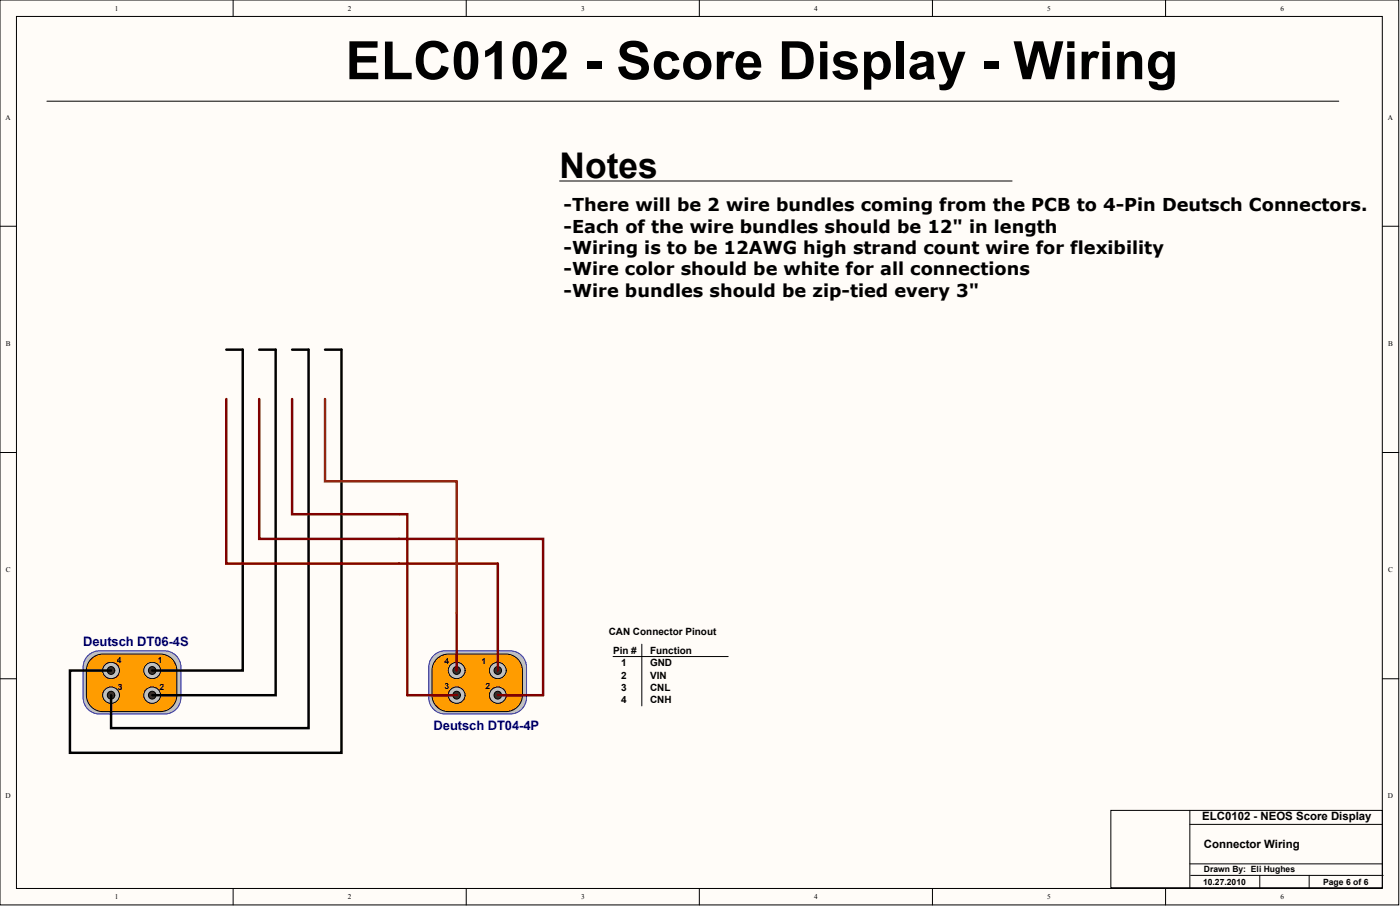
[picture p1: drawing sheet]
<svg xmlns="http://www.w3.org/2000/svg" width="718mm" height="466mm" viewBox="0 0 718 466" stroke-linecap="round" stroke-linejoin="round" font-family="sans-serif">
<g fill="#fffcf8" stroke="#000" stroke-width=".51">
<path d="M0 0h718v464h-718z"/>
<path d="M8 8h701v447h-701z"/>
</g>
<g fill="none" stroke="#000" stroke-width=".51">
<path d="M120 0v8M239 0v8M359 0v8M478 0v8M598 0v8M0 116h8M709 116h9M0 232h8M709 232h9M0 348h8M709 348h9M120 456v8"/>
<path d="M239 456v8M359 456v8M478 456v8M598 456v8"/>
</g>
<path d="M45 336l3-2h3h33a8 8 0 0 1 9 8v16a8 8 0 0 1-9 8h-33a8 8 0 0 1-8-8v-17v-2z" fill="#c0c0c0" stroke="#00f" stroke-width=".51"/>
<path d="M47 338l2-2 3-1h30a8 8 0 0 1 9 9v12a8 8 0 0 1-9 9h-29a8 8 0 0 1-9-9v-13l1-3z" fill="#ff9c00" stroke="#000" stroke-width=".51"/>
<circle cx="57" cy="344" r="4" fill="#c0c0c0" stroke="#000" stroke-width=".51"/>
<circle cx="57" cy="344" r="2" fill="#3f4511" stroke="#000" stroke-width=".51"/>
<circle cx="78" cy="344" r="4" fill="#c0c0c0" stroke="#000" stroke-width=".51"/>
<circle cx="78" cy="344" r="2" fill="#3f4511" stroke="#000" stroke-width=".51"/>
<circle cx="57" cy="356" r="4" fill="#c0c0c0" stroke="#000" stroke-width=".51"/>
<circle cx="57" cy="356" r="2" fill="#3f4511" stroke="#000" stroke-width=".51"/>
<circle cx="78" cy="356" r="4" fill="#c0c0c0" stroke="#000" stroke-width=".51"/>
<circle cx="78" cy="356" r="2" fill="#3f4511" stroke="#000" stroke-width=".51"/>
<path d="M315 337h59M329 330v32M570 415h139v40h-139zM610 415v40M610 423h99M610 443h99M611 449h99M646 449v6M672 449v6" fill="none" stroke="#000" stroke-width=".51"/>
<path d="M222 336l3-2h3h34a8 8 0 0 1 8 8v16a8 8 0 0 1-8 8h-34a8 8 0 0 1-8-8v-17l1-2z" fill="#c0c0c0" stroke="#00f" stroke-width=".51"/>
<path d="M224 338l3-2 2-1h31a8 8 0 0 1 8 9v12a8 8 0 0 1-8 9h-30a8 8 0 0 1-8-9v-13v-3z" fill="#ff9c00" stroke="#000" stroke-width=".51"/>
<circle cx="234" cy="344" r="4" fill="#c0c0c0" stroke="#000" stroke-width=".51"/>
<circle cx="234" cy="344" r="2" fill="#3f4511" stroke="#000" stroke-width=".51"/>
<circle cx="255" cy="344" r="4" fill="#c0c0c0" stroke="#000" stroke-width=".51"/>
<circle cx="255" cy="344" r="2" fill="#3f4511" stroke="#000" stroke-width=".51"/>
<circle cx="234" cy="356" r="4" fill="#c0c0c0" stroke="#000" stroke-width=".51"/>
<circle cx="234" cy="356" r="2" fill="#3f4511" stroke="#000" stroke-width=".51"/>
<circle cx="255" cy="356" r="4" fill="#c0c0c0" stroke="#000" stroke-width=".51"/>
<circle cx="255" cy="356" r="2" fill="#3f4511" stroke="#000" stroke-width=".51"/>
<path d="M116 179h9v165h-47M133 179h8v177h-63M150 179h8v194h-101v-17M167 179h8v207h-139v-42h21" fill="none" stroke="#000" stroke-width="1.3"/>
<path d="M116 205v84h139v55M133 205v71h146v80h-24M150 205v59h59v92h25M234 314v30" fill="none" stroke="#800000" stroke-width="1.3"/>
<path d="M167 205v42h67v67" fill="none" stroke="#930" stroke-width="1.3"/>
<path d="M24 52h663M287 93h232" fill="none" stroke="#000" stroke-width=".51"/>
<text font-size="27.2" x="177" y="41">ELC0102 - Score Display - Wiring</text>
<text font-size="18.1" x="287" y="91">Notes</text>
<g font-size="9.1">
<text x="289" y="108">-There will be 2 wire bundles coming from the PCB to 4-Pin Deutsch Connectors.</text>
<text x="289" y="119">-Each of the wire bundles should be 12&quot; in length</text>
<text x="289" y="130">-Wiring is to be 12AWG high strand count wire for flexibility</text>
<text x="289" y="141">-Wire color should be white for all connections</text>
<text x="289" y="152">-Wire bundles should be zip-tied every 3&quot;</text>
</g>
<g font-size="6.7" fill="#000080">
<text x="43" y="331">Deutsch DT06-4S</text>
<text x="222" y="374">Deutsch DT04-4P</text>
</g>
<g font-size="5.9">
<text x="617" y="420">ELC0102 - NEOS Score Display</text>
<text x="618" y="435">Connector Wiring</text>
</g>
<g font-size="5.1">
<text x="312" y="326">CAN Connector Pinout</text>
<text x="315" y="335">Pin #</text>
<text x="334" y="335">Function</text>
<text x="319" y="342">1</text>
<text x="334" y="342">GND</text>
<text x="319" y="348">2</text>
<text x="334" y="348">VIN</text>
<text x="319" y="354">3</text>
<text x="334" y="354">CNL</text>
<text x="319" y="361">4</text>
<text x="334" y="361">CNH</text>
</g>
<g font-size="4.4">
<text x="60" y="340">4</text>
<text x="81" y="340">1</text>
<text x="228" y="341">4</text>
<text x="247" y="341">1</text>
<text x="60" y="354">3</text>
<text x="82" y="354">2</text>
<text x="228" y="353">3</text>
<text x="249" y="353">2</text>
<text x="618" y="447">Drawn By: Eli Hughes</text>
<text x="617" y="454">10.27.2010</text>
<text x="679" y="454">Page 6 of 6</text>
</g>
<g font-size="3.7">
<text x="59" y="5">1</text>
<text x="178" y="5">2</text>
<text x="298" y="5">3</text>
<text x="418" y="5">4</text>
<text x="537" y="5">5</text>
<text x="657" y="5">6</text>
<text x="3" y="61">A</text>
<text x="712" y="61">A</text>
<text x="3" y="177">B</text>
<text x="712" y="177">B</text>
<text x="3" y="293">C</text>
<text x="712" y="293">C</text>
<text x="3" y="409">D</text>
<text x="712" y="409">D</text>
<text x="59" y="461">1</text>
<text x="178" y="461">2</text>
<text x="298" y="461">3</text>
<text x="418" y="461">4</text>
<text x="537" y="461">5</text>
<text x="657" y="461">6</text>
</g>
</svg>
